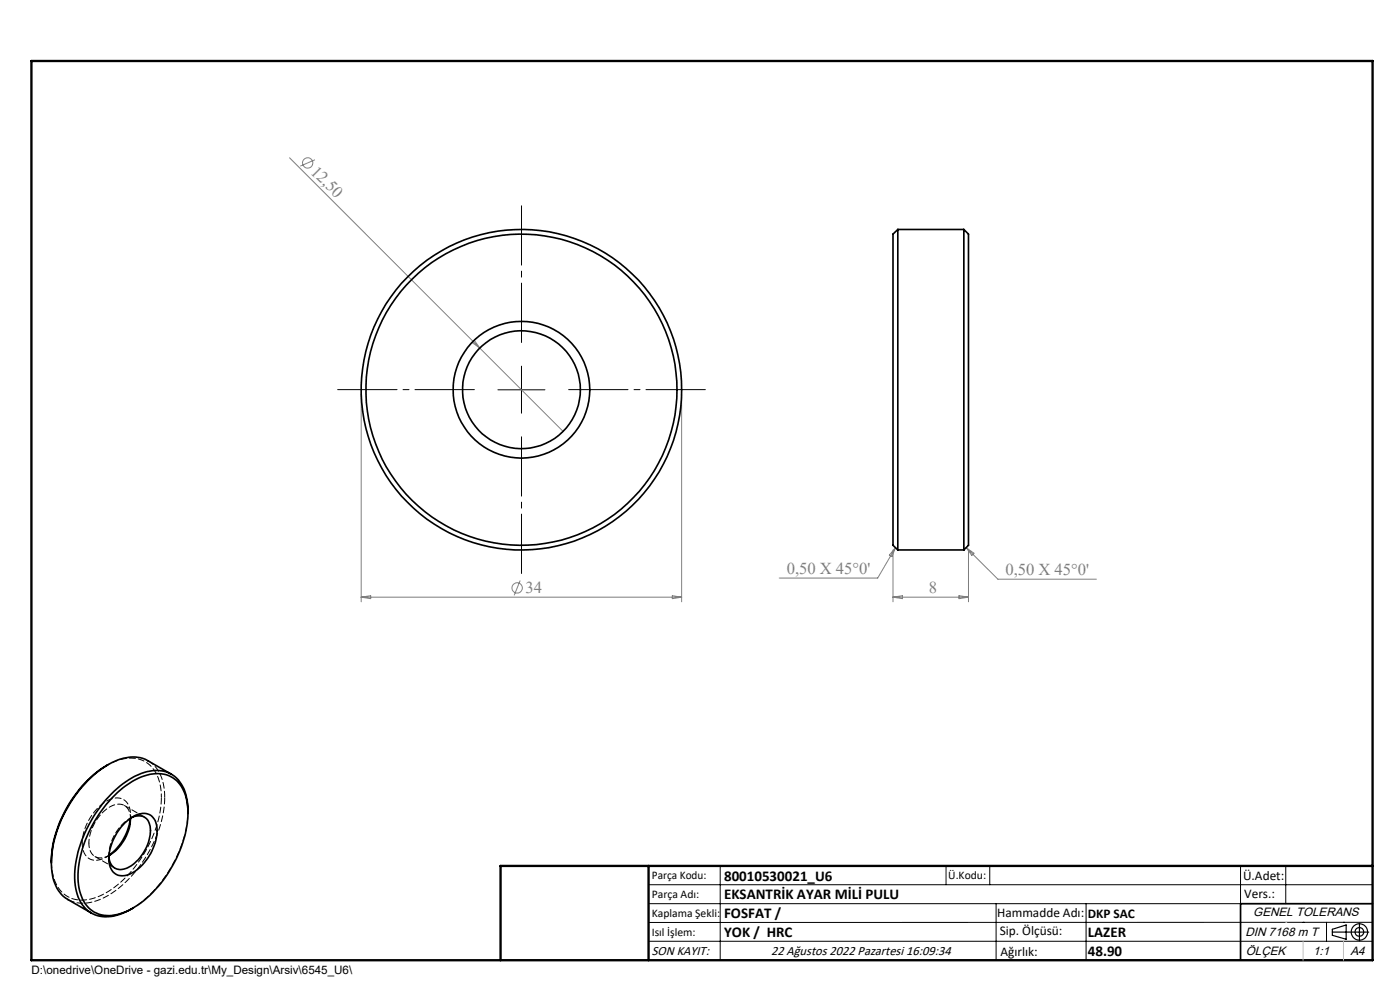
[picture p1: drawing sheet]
<svg xmlns="http://www.w3.org/2000/svg" width="297mm" height="210mm" viewBox="0 0 297 210" stroke-linecap="round" stroke-linejoin="round" font-family="sans-serif">
<g fill="none" stroke="#808080" stroke-width=".21">
<path d="M61.4 33.5l40.4 40.3M66.8 33.9l-3.1 1.3M100.1 72.6l.5-.4 1.2 1.6zM101.8 73.8l17.7 17.7M76.6 83.7v44M144.6 83.7v44M189.4 116.7v11M190 116.2l-.8 1.9-.5-.4zM190 116.2l-3.8 6.4h-20.9M205 116.2l1.6 1.2-.4 .4zM205 116.2l6.7 6.7h20.9M205.5 116.7v11"/>
<path d="M76.6 126.7h68M76.6 126.7l2-.3v.6zM110.3 123.1l-1.2 3.2M142.6 126.4l2 .3-2 .3zM189.4 126.7h16.1M189.4 126.7l2.1-.3v.6zM203.4 126.4l2.1 .3-2.1 .3z"/>
<circle cx="65.3" cy="34.5" r="1.09"/>
<circle cx="109.7" cy="124.7" r="1.09"/>
</g>
<g fill="none" stroke="#000" stroke-width=".25">
<path d="M282.6 197.7h7.8M282.6 197.1l3-.9v3l-3-.8zM288.4 195.8v3.8M106.2 203.7h185"/>
<circle cx="288.4" cy="197.7" r="1.74"/>
<circle cx="288.4" cy="197.7" r=".93"/>
</g>
<path d="M110.6 72.7v-29M100.6 82.7h-29M110.6 92.7v29M120.6 82.7h29" fill="none" stroke="#000" stroke-width=".21" stroke-dasharray="15.2 1.3 1.3 1.3" stroke-dashoffset="2.6"/>
<g fill="none" stroke="#000" stroke-width=".21">
<path d="M110.6 77.7v10M105.6 82.7h10M137.6 187.7h153.6M137.6 191.7h153.6M137.6 199.7h153.6M152.8 183.7v20M200.7 183.7v4M210 183.7v4M211.3 191.7v12M230.4 191.7v12M263.2 183.7v20M272.8 183.7v8"/>
<path d="M276.4 195.6h.1M281.4 195.6v4.1M285 195.6h.1M291.2 195.6l-153.6 .1"/>
</g>
<g fill="none" stroke="#000" stroke-width=".35">
<path d="M190.5 48.7v68M190.5 48.7l-1.1 1v66l1.1 1M190.5 48.7h14M204.5 48.7v68M204.5 48.7l1 1v66l-1 1M190.5 116.7h14M22.9 162.2a25.6 25.6 0 0 0-12 20.4v.4M24.3 168.7a13.7 13.7 0 0 1 9.3-4.6 6.1 6.1 0 0 1 5.8 4.9 19.2 19.2 0 0 1-1.9 13 24.7 24.7 0 0 1-10.1 11.1 8 8 0 0 1-7.4 .4 8.1 8.1 0 0 1-3.5-7.2 25.8 25.8 0 0 1 7.8-17.6zM26.5 174.5a5 5 0 0 1 5.2-1.7 4.1 4.1 0 0 1 1.6 4.4 11 11 0 0 1-5.9 8.3 2.94 2.94 0 0 1-4.3-2.9 11.2 11.2 0 0 1 3.4-8.1zM27.7 173.6a11.8 11.8 0 0 1-4.6 7.9M27.7 173.6a9.7 9.7 0 0 1-4.6 7.9M27.8 173.5a2.58 2.58 0 0 1 2.8-.2 2.58 2.58 0 0 1 1.3 2.4 9.3 9.3 0 0 1-5.3 8.5 2.5 2.5 0 0 1-3.5-2.5"/>
<path d="M36.4 164.2l-5-2.8a7.9 7.9 0 0 0-7.7 .4 26.2 26.2 0 0 0-12.8 21.6 8.3 8.3 0 0 0 3.5 7.4l5 2.9M39.9 172.4a9.4 9.4 0 0 0-2.8-7.7 7.3 7.3 0 0 0-7.8-.3 25 25 0 0 0-12.2 14.7 16.3 16.3 0 0 0-.3 11.7 6.3 6.3 0 0 0 8 3.3l1.9-.7 1.5-.8M291.2 191.7h-28v12"/>
<circle cx="110.6" cy="82.7" r="34"/>
<circle cx="110.6" cy="82.7" r="12.5"/>
<circle cx="110.6" cy="82.7" r="33"/>
<circle cx="110.6" cy="82.7" r="14.5"/>
</g>
<path d="M6.7 12.9h284.5v190.8h-284.5zM137.6 183.7v20M291.2 183.7h-185v20" fill="none" stroke="#000" stroke-width=".5"/>
<path d="M276.4 199.7v4M285 199.7v4" fill="none" stroke="#c0c0c0" stroke-width=".21"/>
<path d="M272.8 195.6h.1" fill="none" stroke="#c0c0c0" stroke-width=".25"/>
<path d="M18.9 178.8a9.4 9.4 0 0 1 5.3-8 2.57 2.57 0 0 1 3.5 2.8M34.2 169.1a8.2 8.2 0 0 0-3.7-7.7 8.5 8.5 0 0 0-7.9 1M27.9 192.8a26.6 26.6 0 0 0 12-20.8" fill="none" stroke="#000" stroke-width=".21" stroke-dasharray="1.3 .6" stroke-dashoffset=".5"/>
<path d="M34.9 169.1a8.6 8.6 0 0 0-3.5-7.7" fill="none" stroke="#000" stroke-width=".21" stroke-dasharray="1.3 .6"/>
<path d="M14.4 190.8a8.2 8.2 0 0 0 8-.6 26.4 26.4 0 0 0 12.5-21.1" fill="none" stroke="#000" stroke-width=".21" stroke-dasharray="1.3 .6" stroke-dashoffset="-.1"/>
<path d="M10.9 182.6a8.4 8.4 0 0 0 3.5 7.6 8.2 8.2 0 0 0 8-.8 25.7 25.7 0 0 0 11.8-20.3" fill="none" stroke="#000" stroke-width=".21" stroke-dasharray="1.3 .6" stroke-dashoffset="-.2"/>
<path d="M27.7 173.7v-.8M27.9 173.4a9.6 9.6 0 0 0-4.8 8.3M28.2 173.2l-.7 .4M22.6 181.8l.7-.4M23.1 181.3v.8" fill="none" stroke="#000" stroke-width=".21" stroke-dasharray="1.3 .6" stroke-dashoffset=".4"/>
<path d="M17.4 178.8a3.2 3.2 0 0 0 2.7 3.7 5.1 5.1 0 0 0 3-1.1M23.1 181.5a2.62 2.62 0 0 1-2.8 .3 2.62 2.62 0 0 1-1.4-2.5v-.5" fill="none" stroke="#000" stroke-width=".21" stroke-dasharray="1.3 .6" stroke-dashoffset=".3"/>
<path d="M27.7 173.6a3.8 3.8 0 0 0-2-4.2 5.2 5.2 0 0 0-4.8 1.8 11.5 11.5 0 0 0-3.5 7.6" fill="none" stroke="#000" stroke-width=".21" stroke-dasharray="1.3 .6" stroke-dashoffset=".7"/>
<path d="M30.6 173.3l-4.2-2.4M20.2 181.7l4.2 2.4" fill="none" stroke="#000" stroke-width=".21" stroke-dasharray="1.3 .6" stroke-dashoffset=".1"/>
<g font-size="3.5" fill="#808080">
<text x="65.8" y="36.6" transform="rotate(45 65.8 36.6)">12,50</text>
<text x="111.5" y="125.8">34</text>
<text x="166.9" y="121.8">0,50 X 45°0'</text>
<text x="197" y="125.8">8</text>
<text x="213.3" y="122">0,50 X 45°0'</text>
</g>
<g font-size="3.2">
<text x="153.6" y="190.8">EKSANTRİK AYAR MİLİ PULU</text>
<text x="153.6" y="186.8">80010530021_U6</text>
<text x="153.6" y="194.8">FOSFAT /</text>
<text x="153.6" y="198.8">YOK / HRC</text>
<text x="230.8" y="198.7">LAZER</text>
<text x="230.8" y="202.8">48.90</text>
</g>
<g font-size="2.8">
<text x="263.7" y="186.7">Ü.Adet:</text>
<text x="263.9" y="190.5">Vers.:</text>
<text x="211.5" y="194.5">Hammadde Adı:</text>
<text x="230.8" y="194.7">DKP SAC</text>
<text x="138.3" y="202.6">SON KAYIT:</text>
<text x="163.6" y="202.6">22 Ağustos 2022 Pazartesi 16:09:34</text>
<text x="212.1" y="198.4">Sip. Ölçüsü:</text>
<text x="212.2" y="202.7">Ağırlık:</text>
</g>
<g font-size="2.6">
<text x="265.9" y="194.4">GENEL TOLERANS</text>
<text x="264.2" y="198.5">DIN 7168 m T</text>
<text x="264.3" y="202.6">ÖLÇEK</text>
<text x="278.5" y="202.6">1:1</text>
<text x="286.5" y="202.6">A4</text>
</g>
<g font-size="2.5">
<text x="138.3" y="186.4">Parça Kodu:</text>
<text x="138.3" y="190.5">Parça Adı:</text>
<text x="201.2" y="186.5">Ü.Kodu:</text>
<text x="138.3" y="194.5">Kaplama Şekli:</text>
<text x="138.3" y="198.6">Isıl İşlem:</text>
<text x="6.7" y="206.7">D:\onedrive\OneDrive - gazi.edu.tr\My_Design\Arsiv\6545_U6\</text>
</g>
</svg>
